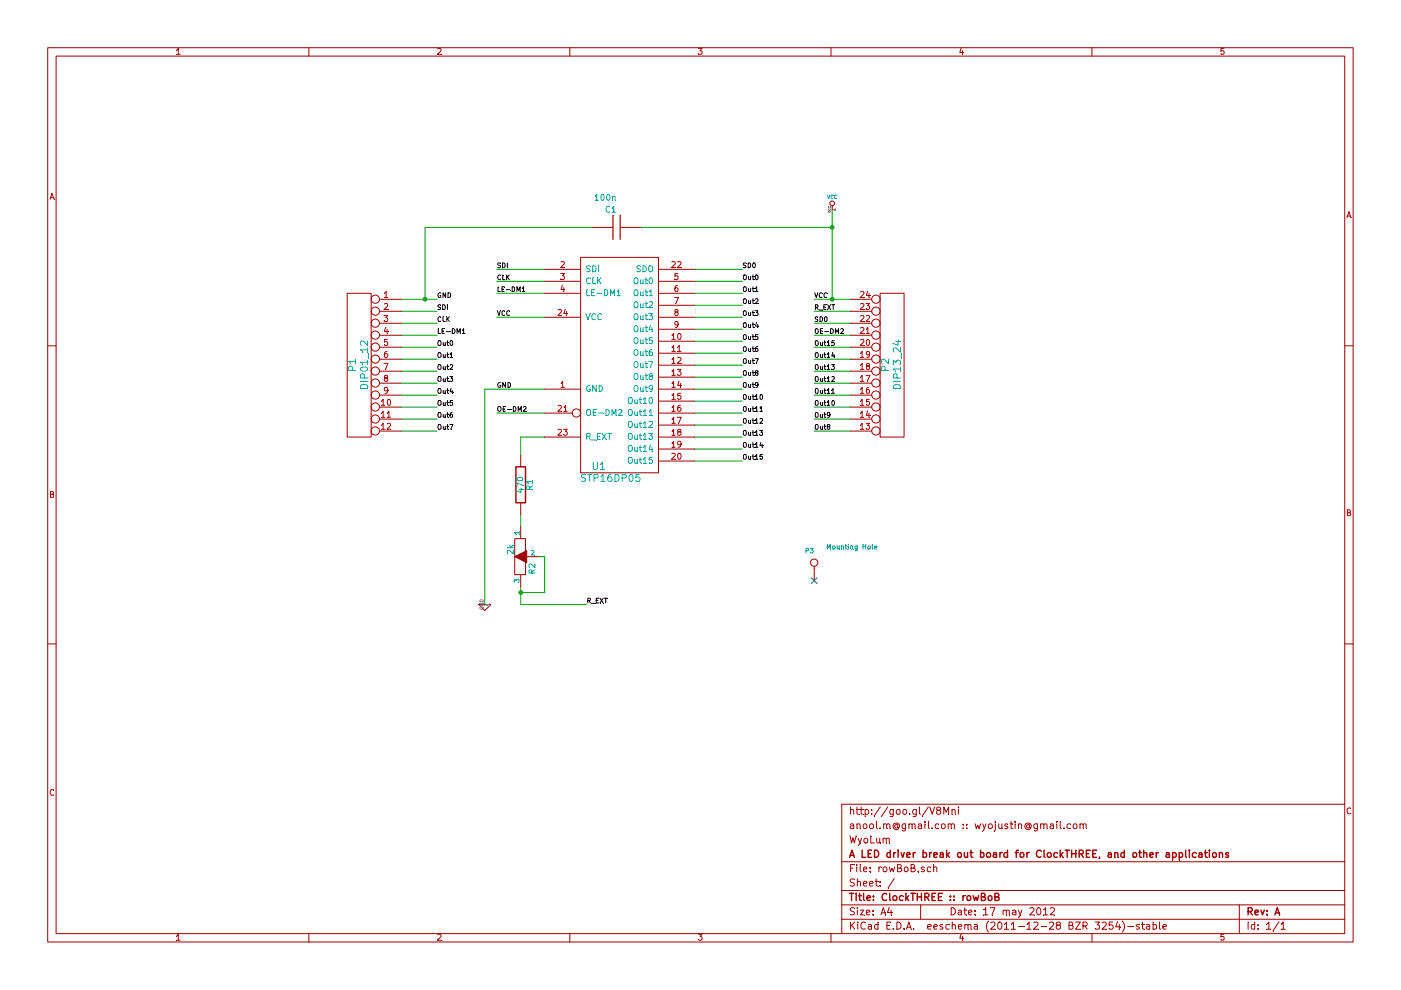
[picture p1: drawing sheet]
EESchema Schematic File Version 2  date 5/17/2012 10:55:06 AM
LIBS:rowBoB
LIBS:power
LIBS:rowBoB-cache
EELAYER 25  0
EELAYER END
$Descr A4 11700 8267
encoding utf-8
Sheet 1 1
Title "ClockTHREE :: rowBoB"
Date "17 may 2012"
Rev "A"
Comp "A LED driver break out board for ClockTHREE, and other applications"
Comment1 "WyoLum"
Comment2 "anool.m@gmail.com :: wyojustin@gmail.com"
Comment3 "http://goo.gl/V8Mni"
Comment4 ""
$EndDescr
Text Notes 6900 4600 0    40   ~ 0
Mounting Hole
NoConn ~ 6800 4850
$Comp
L CONN_1 P3
U 1 1
P 6800 4700
F 0 "P3" V 6900 4700 40  0000 L CNN
F 1 "CONN_1" H 6800 4755 30  0001 C CNN
F 2 "vite_3mm" H 6800 4700 60  0001 C CNN
	1    6800 4700
	0    -1   -1   0   
$EndComp
Connection ~ 4350 4950
Wire Wire Line
	4350 4950 4550 4950
Wire Wire Line
	4550 4950 4550 4650
Wire Wire Line
	4550 4650 4500 4650
Connection ~ 6950 1900
Wire Wire Line
	6950 2500 6950 1750
Wire Wire Line
	4350 4300 4350 4400
Connection ~ 6950 2500
Wire Wire Line
	5350 1900 6950 1900
Wire Wire Line
	6800 3500 7100 3500
Wire Wire Line
	6800 3300 7100 3300
Wire Wire Line
	6800 3100 7100 3100
Wire Wire Line
	6800 2900 7100 2900
Wire Wire Line
	6800 2700 7100 2700
Wire Wire Line
	7100 2500 6800 2500
Wire Wire Line
	6800 2600 7100 2600
Wire Wire Line
	6800 2800 7100 2800
Wire Wire Line
	6800 3000 7100 3000
Wire Wire Line
	6800 3200 7100 3200
Wire Wire Line
	6800 3400 7100 3400
Wire Wire Line
	6800 3600 7100 3600
Wire Wire Line
	3350 3600 3650 3600
Wire Wire Line
	3350 3400 3650 3400
Wire Wire Line
	3350 3200 3650 3200
Wire Wire Line
	3350 3000 3650 3000
Wire Wire Line
	3350 2800 3650 2800
Wire Wire Line
	3350 2600 3650 2600
Wire Wire Line
	4550 3650 4350 3650
Wire Wire Line
	4550 2450 4150 2450
Wire Wire Line
	4550 2250 4150 2250
Wire Wire Line
	6200 3750 5800 3750
Wire Wire Line
	6200 3550 5800 3550
Wire Wire Line
	6200 3350 5800 3350
Wire Wire Line
	6200 3150 5800 3150
Wire Wire Line
	6200 2950 5800 2950
Wire Wire Line
	6200 2750 5800 2750
Wire Wire Line
	6200 2550 5800 2550
Wire Wire Line
	6200 2350 5800 2350
Wire Wire Line
	6200 2450 5800 2450
Wire Wire Line
	6200 2650 5800 2650
Wire Wire Line
	6200 2850 5800 2850
Wire Wire Line
	6200 3050 5800 3050
Wire Wire Line
	6200 3250 5800 3250
Wire Wire Line
	6200 3450 5800 3450
Wire Wire Line
	6200 3650 5800 3650
Wire Wire Line
	6200 3850 5800 3850
Wire Wire Line
	5800 2250 6200 2250
Wire Wire Line
	4550 2350 4150 2350
Wire Wire Line
	4550 2650 4150 2650
Wire Wire Line
	4550 3450 4150 3450
Wire Wire Line
	3650 2500 3350 2500
Wire Wire Line
	3350 2700 3650 2700
Wire Wire Line
	3350 2900 3650 2900
Wire Wire Line
	3350 3100 3650 3100
Wire Wire Line
	3350 3300 3650 3300
Wire Wire Line
	3350 3500 3650 3500
Wire Wire Line
	4950 1900 3550 1900
Wire Wire Line
	3550 1900 3550 2500
Connection ~ 3550 2500
Wire Wire Line
	4350 3650 4350 3800
Wire Wire Line
	4350 4900 4350 5050
Wire Wire Line
	4350 5050 4900 5050
Wire Wire Line
	4550 3250 4050 3250
Wire Wire Line
	4050 3250 4050 5050
$Comp
L GND #PWR01
U 1 1
P 4050 5050
F 0 "#PWR01" H 4050 5050 30  0001 C CNN
F 1 "GND" H 4050 4980 30  0001 C CNN
	1    4050 5050
	1    0    0    -1  
$EndComp
$Comp
L VCC #PWR02
U 1 1
P 6950 1750
F 0 "#PWR02" H 6950 1850 30  0001 C CNN
F 1 "VCC" H 6950 1850 30  0000 C CNN
	1    6950 1750
	1    0    0    -1  
$EndComp
Text Label 6200 2250 0    40   ~ 0
SD0
Text Label 4150 2350 0    40   ~ 0
CLK
Text Label 4150 2250 0    40   ~ 0
SDI
Text Label 4150 2450 0    40   ~ 0
LE-DM1
Text Label 4150 2650 0    40   ~ 0
VCC
Text Label 4150 3250 0    40   ~ 0
GND
Text Label 4150 3450 0    40   ~ 0
OE-DM2
Text Label 4900 5050 0    40   ~ 0
R_EXT
Text Label 6200 3850 0    40   ~ 0
Out15
Text Label 6200 3750 0    40   ~ 0
Out14
Text Label 6200 3650 0    40   ~ 0
Out13
Text Label 6200 3550 0    40   ~ 0
Out12
Text Label 6200 3450 0    40   ~ 0
Out11
Text Label 6200 3350 0    40   ~ 0
Out10
Text Label 6200 3250 0    40   ~ 0
Out9
Text Label 6200 3150 0    40   ~ 0
Out8
Text Label 6200 2350 0    40   ~ 0
Out0
Text Label 6200 2450 0    40   ~ 0
Out1
Text Label 6200 2550 0    40   ~ 0
Out2
Text Label 6200 2650 0    40   ~ 0
Out3
Text Label 6200 2750 0    40   ~ 0
Out4
Text Label 6200 2850 0    40   ~ 0
Out5
Text Label 6200 2950 0    40   ~ 0
Out6
Text Label 6200 3050 0    40   ~ 0
Out7
Text Label 6800 2500 0    40   ~ 0
VCC
Text Label 6800 2600 0    40   ~ 0
R_EXT
Text Label 6800 2700 0    40   ~ 0
SD0
Text Label 6800 2800 0    40   ~ 0
OE-DM2
Text Label 6800 2900 0    40   ~ 0
Out15
Text Label 6800 3000 0    40   ~ 0
Out14
Text Label 6800 3100 0    40   ~ 0
Out13
Text Label 6800 3200 0    40   ~ 0
Out12
Text Label 6800 3300 0    40   ~ 0
Out11
Text Label 6800 3400 0    40   ~ 0
Out10
Text Label 6800 3500 0    40   ~ 0
Out9
Text Label 6800 3600 0    40   ~ 0
Out8
Text Label 3650 3600 0    40   ~ 0
Out7
Text Label 3650 3500 0    40   ~ 0
Out6
Text Label 3650 3400 0    40   ~ 0
Out5
Text Label 3650 3300 0    40   ~ 0
Out4
Text Label 3650 3200 0    40   ~ 0
Out3
Text Label 3650 3100 0    40   ~ 0
Out2
Text Label 3650 3000 0    40   ~ 0
Out1
Text Label 3650 2900 0    40   ~ 0
Out0
Text Label 3650 2800 0    40   ~ 0
LE-DM1
Text Label 3650 2700 0    40   ~ 0
CLK
Text Label 3650 2600 0    40   ~ 0
SDI
Text Label 3650 2500 0    40   ~ 0
GND
$Comp
L DIP13_24 P2
U 1 1
P 7450 3050
F 0 "P2" V 7400 3050 60  0000 C CNN
F 1 "DIP13_24" V 7500 3050 60  0000 C CNN
F 2 "DIL13_24" H 7450 3050 60  0001 C CNN
	1    7450 3050
	1    0    0    -1  
$EndComp
$Comp
L DIP01_12 P1
U 1 1
P 3000 3050
F 0 "P1" V 2950 3050 60  0000 C CNN
F 1 "DIP01_12" V 3050 3050 60  0000 C CNN
F 2 "DIL01_12" H 3000 3050 60  0001 C CNN
	1    3000 3050
	1    0    0    -1  
$EndComp
$Comp
L RVAR R2
U 1 1
P 4350 4650
F 0 "R2" V 4450 4550 50  0000 C CNN
F 1 "2k" V 4270 4710 50  0000 C CNN
F 2 "POT-VAR2" H 4350 4650 60  0001 C CNN
	1    4350 4650
	1    0    0    -1  
$EndComp
$Comp
L C C1
U 1 1
P 5150 1900
F 0 "C1" V 5300 1900 50  0000 L CNN
F 1 "100n" V 5400 1900 50  0000 L CNN
F 2 "C2" H 5150 1900 60  0001 C CNN
	1    5150 1900
	0    -1   -1   0   
$EndComp
$Comp
L R R1
U 1 1
P 4350 4050
F 0 "R1" V 4430 4050 50  0000 C CNN
F 1 "470" V 4350 4050 50  0000 C CNN
F 2 "RC03" H 4350 4050 60  0001 C CNN
	1    4350 4050
	1    0    0    -1  
$EndComp
$Comp
L STP16DP05 U1
U 1 1
P 5200 3050
F 0 "U1" H 5000 2200 60  0000 C CNN
F 1 "STP16DP05" H 5100 2100 60  0000 C CNN
F 2 "STP16DP05" H 5200 3050 60  0001 C CNN
	1    5200 3050
	1    0    0    -1  
$EndComp
$EndSCHEMATC
